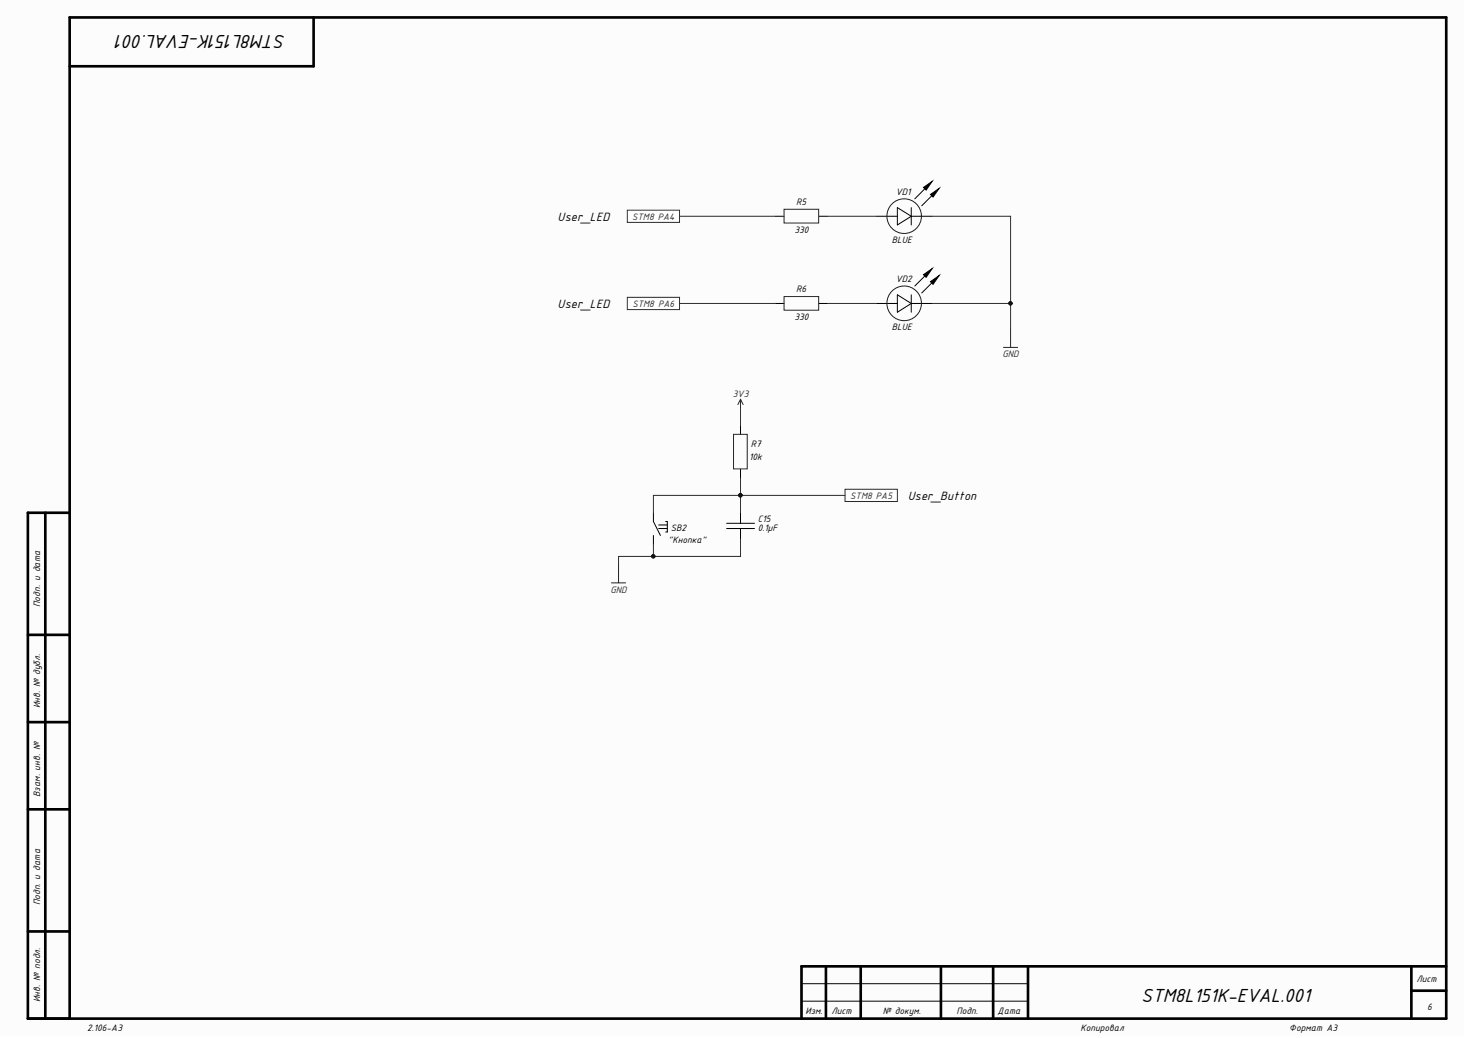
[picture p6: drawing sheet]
<svg xmlns="http://www.w3.org/2000/svg" width="420mm" height="297mm" viewBox="0 0 420 297" stroke-linecap="round" stroke-linejoin="round" font-family="sans-serif">
<path d="M0 0h419v296.4h-419z" fill="#fcfcfc"/>
<g fill="none" stroke="#000" stroke-width=".76">
<path d="M89.8 5v14h-69.9M13 146.7v144.8M19.9 146.7h-11.9v144.8h406.1v-286.5h-394.2v286.5M8 181.7h11.9M8 206.7h11.9M8 231.6h11.9M8 266.5h11.9M236.5 276.5v15M246.5 276.5v15M269.4 276.5v15M284.4 276.5v15M294.4 276.5v15"/>
<path d="M404.2 276.5v15M414.1 276.5h-184.6v15M404.2 283.5h9.9"/>
</g>
<path d="M251 61.9h6M260.9 61.9h6M229.5 286.5h64.9M229.5 281.5h64.9" fill="none" stroke="#000" stroke-width=".29"/>
<path d="M257 59.4l3.9 2.5-3.9 2.5zM260.9 59.4v5M265 53.9l-3 3M266.9 55.9l-3 3" fill="none" stroke="#010101" stroke-width=".29"/>
<circle cx="258.9" cy="61.9" r="5" fill="none" stroke="#1c1c1c" stroke-width=".29"/>
<path d="M266.5 55.7l2.4-1.8-1.7 2.5z" fill="#010101"/>
<path d="M266.5 55.7l2.4-1.8-1.7 2.5z" fill="none" stroke="#010101" stroke-width=".29"/>
<path d="M264.4 53.7l2.5-1.8-1.7 2.5z" fill="#010101"/>
<path d="M264.4 53.7l2.5-1.8-1.7 2.5zM265 78.9l-3 2.9M257 84.4l3.9 2.4-3.9 2.6zM260.9 84.4v5M266.9 80.9l-3 2.9" fill="none" stroke="#010101" stroke-width=".29"/>
<path d="M251 86.8h6M260.9 86.8h6" fill="none" stroke="#000" stroke-width=".29"/>
<circle cx="258.9" cy="86.8" r="5" fill="none" stroke="#1c1c1c" stroke-width=".29"/>
<path d="M266.5 80.6l2.4-1.7-1.7 2.5z" fill="#010101"/>
<path d="M266.5 80.6l2.4-1.7-1.7 2.5z" fill="none" stroke="#010101" stroke-width=".29"/>
<path d="M264.4 78.6l2.5-1.7-1.7 2.5z" fill="#010101"/>
<path d="M264.4 78.6l2.5-1.7-1.7 2.5z" fill="none" stroke="#010101" stroke-width=".29"/>
<g fill="none" stroke="#000" stroke-width=".29">
<path d="M222 61.9h2.5M234.5 61.9h2.5M222 86.8h2.5M234.5 86.8h2.5M212.1 121.8v2.5M212.1 134.3v2.5M187.1 146.7v2.5l2 4M187.1 153.2v2.5M188.6 150.2h2.5M188.6 151.2h2.5M190.6 149.2h.5v3h-.5M208.1 151.2h8"/>
<path d="M208.1 149.8h8M212.1 146.7v3.1M212.1 151.2v3"/>
</g>
<path d="M224.5 59.9h9.9v3.9h-9.9zM224.5 84.9h9.9v3.9h-9.9zM210.1 124.3h3.9v9.9h-3.9z" fill="none" stroke="#262626" stroke-width=".29"/>
<g fill="#fefefe" stroke="#2e2e2e" stroke-width=".29">
<path d="M179.6 60.1h15v3.5h-15z" fill-rule="evenodd"/>
<path d="M242 140h15v3.5h-15z" fill-rule="evenodd"/>
<path d="M179.6 85.1h15v3.5h-15z" fill-rule="evenodd"/>
</g>
<path d="M287.4 99.4h4M289.4 94.3v5.1M212.1 114.3l-.8 1.5M212.1 114.3l.7 1.5M212.1 114.3v2.5M175.1 166.8h4.1M177.1 161.7v5.1" fill="none" stroke="#262626" stroke-width=".29"/>
<path d="M194.6 61.9h27.4M237 61.9h14M266.9 61.9h22.5v24.9M194.6 86.8h27.4M237 86.8h14M266.9 86.8h22.5v7.5M212.1 116.8v5M212.1 136.8v5h29.9M187.1 146.7v-4.9h25v4.9M187.1 155.7v3.5h-10v2.5M212.1 154.2v5h-25" fill="none" stroke="#2e2e2e" stroke-width=".29"/>
<g fill="#0e0e0e" stroke="#0e0e0e" stroke-width=".29">
<circle cx="289.4" cy="86.8" r=".47"/>
<circle cx="212" cy="141.7" r=".47"/>
<circle cx="187.1" cy="159.2" r=".47"/>
</g>
<g font-size="5.8">
<text x="81.9" y="9.9" transform="rotate(-180 81.9 9.9)">STM8L151K-EVAL.001</text>
<text x="326.8" y="286.6">STM8L151K-EVAL.001</text>
</g>
<g font-size="3.7">
<text x="159.7" y="63.2">User_LED</text>
<text x="159.7" y="88.1">User_LED</text>
<text x="260" y="143.1">User_Button</text>
</g>
<g font-size="2.9">
<text x="228" y="58.7">R5</text>
<text x="256.5" y="55.7">VD1</text>
<text x="227.5" y="66.7">330</text>
<text x="255.4" y="69.6">BLUE</text>
<text x="228" y="83.6">R6</text>
<text x="256.5" y="80.6">VD2</text>
<text x="227.5" y="91.6">330</text>
<text x="255.4" y="94.6">BLUE</text>
<text x="214.5" y="131.6">10k</text>
<text x="215" y="128">R7</text>
<text x="217" y="149.5">C15</text>
<text x="191.4" y="155.3">&quot;Кнопка&quot;</text>
<text x="192.1" y="152">SB2</text>
<text x="217" y="152">0.1µF</text>
<text x="11.5" y="173.7" transform="rotate(-90 11.5 173.7)">Подп. и дата</text>
<text x="11.5" y="202.7" transform="rotate(-90 11.5 202.7)">Инв. № дубл.</text>
<text x="11.5" y="228.1" transform="rotate(-90 11.5 228.1)">Взам. инв. №</text>
<text x="11.5" y="259" transform="rotate(-90 11.5 259)">Подп. и дата</text>
<text x="405.6" y="281">Лист</text>
<text x="11.5" y="286.7" transform="rotate(-90 11.5 286.7)">Инв. № подл.</text>
<text x="230.7" y="290.1">Изм.</text>
<text x="238.1" y="290.1">Лист</text>
<text x="252.8" y="290.1">№ докум.</text>
<text x="273.9" y="290.1">Подп.</text>
<text x="285.7" y="290.1">Дата</text>
<text x="408.7" y="289.1">6</text>
<text x="24.9" y="295.1">2.106-A3</text>
<text x="309.4" y="295.1">Копировал</text>
<text x="369.2" y="295.1">Формат А3</text>
</g>
<g font-size="2.9" fill="#262626">
<text x="181.1" y="62.9">STM8 PA4</text>
<text x="181.1" y="87.9">STM8 PA6</text>
<text x="287.1" y="102.2">GND</text>
<text x="209.9" y="113.5">3V3</text>
<text x="243.5" y="142.7">STM8 PA5</text>
<text x="174.8" y="169.6">GND</text>
</g>
</svg>
